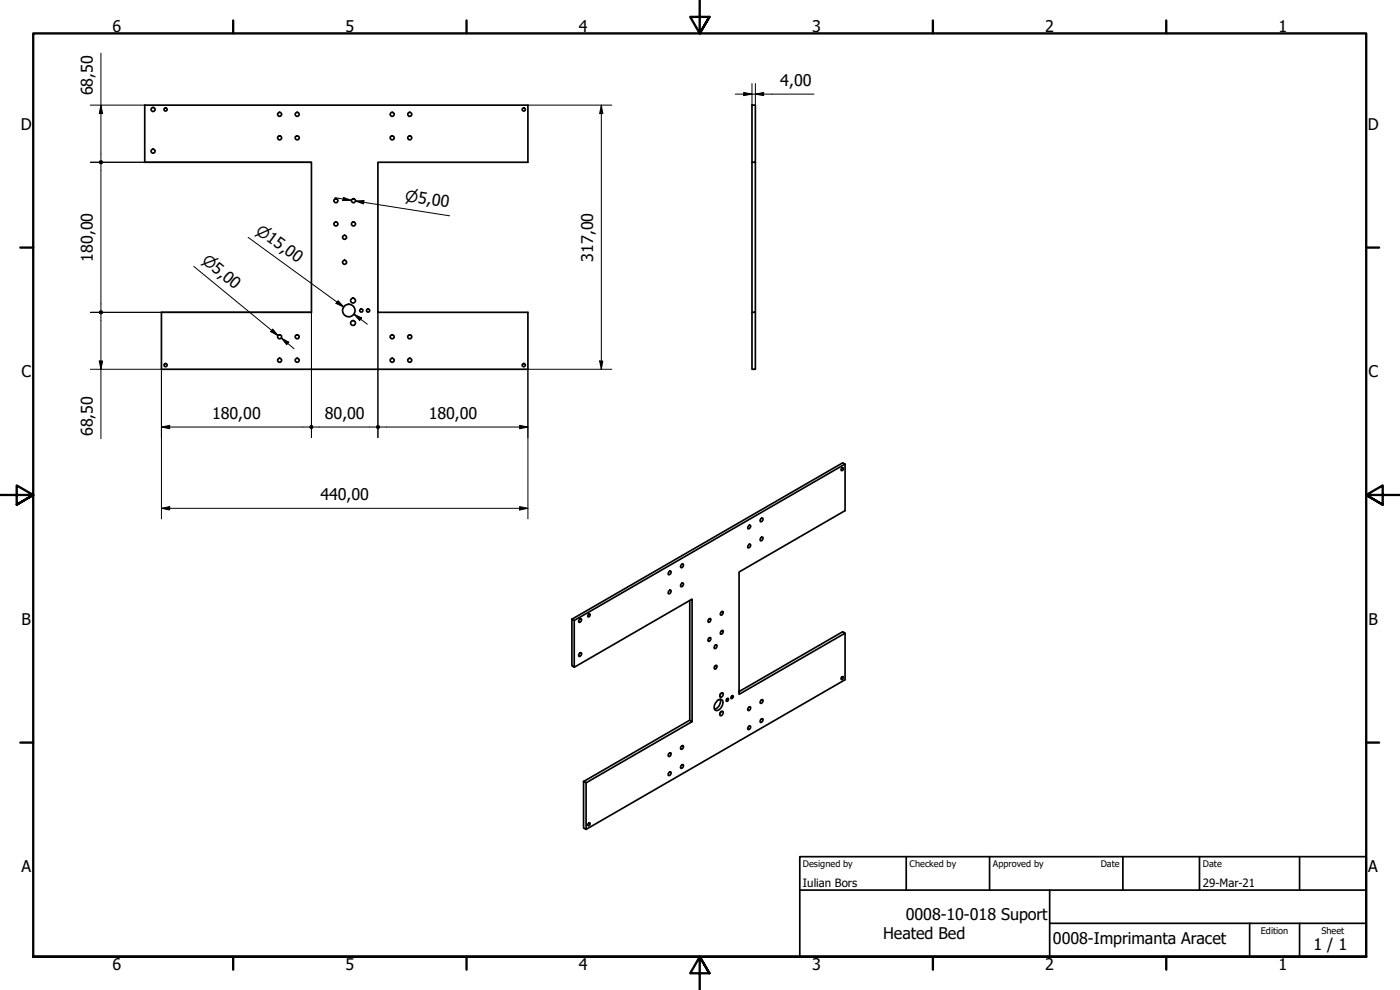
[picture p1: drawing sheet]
<svg xmlns="http://www.w3.org/2000/svg" width="420mm" height="297mm" viewBox="0 0 420 297" stroke-linecap="round" stroke-linejoin="round" font-family="sans-serif">
<!-- layer: Visible (ISO) -->
<g fill="none" stroke="#000" stroke-width=".51">
<path d="M43.4 31.5h115v17.2h-45v45h45v17.1h-109.9v-17.1h45v-45h-50.1zM225.7 31.5h1v17.2h-1zM225.7 48.7v45h1v-45M225.7 93.7v17.1h1v-17.1M253.6 139.2l-81.3 47M224.9 157.6l.1-.1a.58 .58 0 0 1 .2 .8 .58 .58 0 0 1-.8 .2v-.3zM228.2 155.8l.5-.4a.56 .56 0 0 1 .2 .8 .56 .56 0 0 1-.7 .2zM252.6 140.5l.3-.2a.43 .43 0 0 1 .1 .6 .43 .43 0 0 1-.6 .1zM200.8 171.6l.2-.2a.51 .51 0 0 1 .5 .5 .51 .51 0 0 1-.5 .5l-.5-.1zM200.8 177.3l.2-.2a.51 .51 0 0 1 .5 .5 .51 .51 0 0 1-.5 .5l-.5-.1zM204.3 175.3l.6-.4a.56 .56 0 0 1 .1 .8 .56 .56 0 0 1-.7 .2zM204.3 169.6l.6-.4a.56 .56 0 0 1 .1 .7 .56 .56 0 0 1-.7 .3z"/>
<path d="M224.9 163.3l.1-.1a.58 .58 0 0 1 .2 .8 .58 .58 0 0 1-.8 .3v-.4zM228.2 161.5l.5-.4a.56 .56 0 0 1 .2 .8 .56 .56 0 0 1-.7 .2zM171.6 185.8l.7 .4v14l-.7-.4zM171.6 185.8l81.3-46.9 .7 .3v14l-31.8 18.4v36.7l31.8-18.3-.7-.5-31.1 18M173.9 196l.3-.2a.58 .58 0 0 1 .2 .8 .58 .58 0 0 1-.7 .2zM174.1 185.7l.1-.1a.58 .58 0 0 1 .2 .8 .58 .58 0 0 1-.7 .2v-.4zM176.6 184.4l.3-.2a.43 .43 0 0 1 .1 .6 .43 .43 0 0 1-.6 .1zM207 180.2v35.9M212.7 185.8l.3-.2a.56 .56 0 0 1 .2 .7 .56 .56 0 0 1-.7 .2zM212.7 191.5l.3-.2a.56 .56 0 0 1 .2 .8 .56 .56 0 0 1-.7 .2zM214.6 199.8l.3-.2a.63 .63 0 0 1 .2 .8 .63 .63 0 0 1-.7 .3l-.1-.2zM214.6 193.7l.2-.2a.51 .51 0 0 1 .5 .5 .51 .51 0 0 1-.5 .5l-.4 .1-.1-.3z"/>
<path d="M216.6 189.2h.2a.59 .59 0 0 1 .1 .7 .59 .59 0 0 1-.7 .3l.1-.7zM216.6 183.5l.2-.1a.59 .59 0 0 1 .1 .8 .59 .59 0 0 1-.7 .3l.1-.7zM253.6 190v13.9l-77.7 44.9M172.3 200.2l35.4-20.4v36.7M215.3 210.2a1.01 1.01 0 0 1 1.5-.1 1.01 1.01 0 0 1 .1 1.4 1.81 1.81 0 0 1-2.3 1.5 2.22 2.22 0 0 1 .7-2.8zM216.2 209.8a2.67 2.67 0 0 1-1.8 3M216.2 208.3l.5-.4a.69 .69 0 0 1 .2 .9 .69 .69 0 0 1-.8 .3zM216.2 213.8l.5-.4a.69 .69 0 0 1 .2 .9 .69 .69 0 0 1-.8 .3zM216.3 208.1l-.3 .5M216.3 213.7l-.3 .3M218.1 209.7l.3-.2a.43 .43 0 0 1 .1 .6 .43 .43 0 0 1-.6 .1zM219.7 208.8l.1-.1a.43 .43 0 0 1 .1 .6 .43 .43 0 0 1-.6 .1z"/>
<path d="M224.7 212.3l.3-.2a.58 .58 0 0 1 .2 .7 .58 .58 0 0 1-.8 .3zM224.7 218l.3-.2a.58 .58 0 0 1 .2 .8 .58 .58 0 0 1-.8 .2zM228.2 216l.5-.4a.59 .59 0 0 1 .2 .8 .59 .59 0 0 1-.7 .2zM228.2 210.3l.5-.4a.59 .59 0 0 1 .2 .8 .59 .59 0 0 1-.7 .2zM252.6 203.2l.3-.2a.43 .43 0 0 1 .1 .6 .43 .43 0 0 1-.6 .1zM175.1 234.5l31.9-18.4 .7 .4-31.8 18.4zM175.1 234.5v14l.8 .3v-13.9M200.8 231.8l.4-.2a.61 .61 0 0 1 .1 .7 .61 .61 0 0 1-.8 .3zM200.8 226l.4-.1a.57 .57 0 0 1 .1 .7 .57 .57 0 0 1-.8 .2zM204.3 224.1l.6-.4a.59 .59 0 0 1 .1 .7 .59 .59 0 0 1-.7 .3zM204.3 229.8l.6-.4a.59 .59 0 0 1 .1 .8 .59 .59 0 0 1-.7 .2zM176.6 247.1l.3-.2a.43 .43 0 0 1 .1 .6 .43 .43 0 0 1-.6 .1z"/>
<circle cx="45.9" cy="32.8" r=".6"/>
<circle cx="49.7" cy="32.8" r=".48"/>
<circle cx="83.9" cy="34.3" r=".6"/>
<circle cx="89.2" cy="34.3" r=".6"/>
<circle cx="117.7" cy="34.3" r=".6"/>
<circle cx="123" cy="34.3" r=".6"/>
<circle cx="157.2" cy="32.8" r=".48"/>
<circle cx="45.9" cy="45.4" r=".6"/>
<circle cx="83.9" cy="41.4" r=".6"/>
<circle cx="89.2" cy="41.4" r=".6"/>
<circle cx="117.7" cy="41.4" r=".6"/>
<circle cx="123" cy="41.4" r=".6"/>
<circle cx="100.8" cy="67.2" r=".6"/>
<circle cx="100.8" cy="60.2" r=".6"/>
<circle cx="103.4" cy="71.2" r=".6"/>
<circle cx="103.4" cy="78.7" r=".6"/>
<circle cx="106.1" cy="60.2" r=".6"/>
<circle cx="106.1" cy="67.2" r=".6"/>
<circle cx="104.7" cy="93.2" r="1.87"/>
<circle cx="105.9" cy="96.9" r=".73"/>
<circle cx="105.9" cy="90.2" r=".73"/>
<circle cx="108.4" cy="93.2" r=".48"/>
<circle cx="110.5" cy="93.2" r=".48"/>
<circle cx="49.7" cy="109.6" r=".48"/>
<circle cx="83.9" cy="108.1" r=".6"/>
<circle cx="83.9" cy="101" r=".6"/>
<circle cx="89.2" cy="101" r=".6"/>
<circle cx="89.2" cy="108.1" r=".6"/>
<circle cx="117.7" cy="101" r=".6"/>
<circle cx="117.7" cy="108.1" r=".6"/>
<circle cx="123" cy="108.1" r=".6"/>
<circle cx="123" cy="101" r=".6"/>
<circle cx="157.2" cy="109.6" r=".48"/>
</g>
<!-- layer: Border (ISO) -->
<g fill="none" stroke="#000" stroke-width=".7">
<path d="M70 6.1v3.9M140 6.1v3.9M210 0v10l-2.9-4.9h5.8l-2.9 4.9 2.9-4.9M280 6.1v3.9M350 6.1v3.9M6.1 74.3h3.9M410 74.3h3.9M0 148.5h10l-5-2.8v5.7l5-2.9-5 2.9M420 148.5h-10l5-2.8v5.7l-5-2.9 5 2.9M6.1 222.8h3.9M410 222.8h3.9M10 287.1v-277.1h400v277.1h-400h400"/>
<path d="M70 287.1v3.8M140 287.1v3.8M212.9 292l-2.9-4.9 2.9 4.9h-5.8l2.9-4.9v9.9M280 287.1v3.8M350 287.1v3.8"/>
</g>
<!-- layer: Title (ISO) -->
<path d="M240 257h170v30.1h-170zM272 257v10.1M297 257v10.1M337 257v10.1M360 257v10.1M390 257v10.1M240 267.1h170M315 277h95M315 267.1v20M375 277v10.1M390 277v10.1" fill="none" stroke="#000" stroke-width=".51"/>
<!-- layer: Dimension (ISO) -->
<g fill="none" stroke="#000" stroke-width=".3">
<path d="M30.3 15.9v32.2M27.1 31.5h16.3M30.3 31.5l.5 2.6h-1zM158.4 31.5h25.2M180.5 31.5l.4 2.6h-.9zM180.5 31.5v79.3M220.7 28.2h23.6M223.2 27.7l2.5 .5-2.5 .5zM225.7 25.1v6.4M226.7 28.2l2.5-.5v1zM226.7 25.1v6.4M27.1 48.7h66.4"/>
<path d="M30.3 49.3v43.8M100.5 59.3l5 .8M103.1 59.2l2.4 .9-2.6 .1zM58.2 79.9l25.2 20.8-1.9-1.6M74.5 71.2l28.7 20.9-2-1.5M106.7 60.3l2.5-.1-.1 1zM109.2 60.7l-2.5-.4 28.2 4.5M27.1 93.7h66.4v37.6M30.3 94.3v37.3M81.9 98.7l1.5 2-2.2-1.2zM101.5 90.2l1.7 1.9-2.4-1.1zM106.2 94.3l2.3 1.1-.6 .8z"/>
<path d="M106.2 94.3l4 3M113.4 93.7v37.6M27.1 110.8h21.4v44.9M29.8 108.3h1l-.5 2.5zM84.5 101.5l2.2 1.2-.7 .7zM84.5 101.5l3.8 3.1M180 108.3h.9l-.4 2.5zM183.6 110.8h-25.2v44.9M48.5 128.1l2.4-.5v1zM48.5 128.1h44.3M94 128.1h18.8M114 128.1h44.4"/>
<path d="M156 127.6l2.4 .5-2.4 .5zM48.5 152.5l2.4-.5v1zM48.5 152.5h109.9M156 152l2.4 .5-2.4 .5z"/>
</g>
<g fill="#000">
<path d="M30.3 31.5l.5 2.6h-1z" fill-rule="evenodd"/>
<path d="M180.5 31.5l.4 2.6h-.9z" fill-rule="evenodd"/>
<path d="M223.2 27.7l2.5 .5-2.5 .5z" fill-rule="evenodd"/>
<path d="M226.7 28.2l2.5-.5v1z" fill-rule="evenodd"/>
<path d="M103.1 59.2l2.4 .9-2.6 .1z" fill-rule="evenodd"/>
<path d="M106.7 60.3l2.5-.1-.1 1z" fill-rule="evenodd"/>
<path d="M81.9 98.7l1.5 2-2.2-1.2z" fill-rule="evenodd"/>
<path d="M101.5 90.2l1.7 1.9-2.4-1.1z" fill-rule="evenodd"/>
<path d="M106.2 94.3l2.3 1.1-.6 .8z" fill-rule="evenodd"/>
<path d="M29.8 108.3h1l-.5 2.5z" fill-rule="evenodd"/>
<path d="M84.5 101.5l2.2 1.2-.7 .7z" fill-rule="evenodd"/>
<path d="M180 108.3h.9l-.4 2.5z" fill-rule="evenodd"/>
<path d="M48.5 128.1l2.4-.5v1z" fill-rule="evenodd"/>
<path d="M156 127.6l2.4 .5-2.4 .5z" fill-rule="evenodd"/>
<path d="M48.5 152.5l2.4-.5v1z" fill-rule="evenodd"/>
<path d="M156 152l2.4 .5-2.4 .5z" fill-rule="evenodd"/>
<circle cx="30.3" cy="48.7" r=".63"/>
<circle cx="30.3" cy="93.7" r=".63"/>
<circle cx="93.4" cy="128.1" r=".62"/>
<circle cx="93.5" cy="128.1" r=".61"/>
<circle cx="113.4" cy="128.1" r=".61"/>
<circle cx="113.5" cy="128.2" r=".62"/>
</g>
<g font-size="4.8">
<text x="33.7" y="9.6">6</text>
<text x="103.7" y="9.6">5</text>
<text x="173.7" y="9.6">4</text>
<text x="243.7" y="9.6">3</text>
<text x="313.7" y="9.6">2</text>
<text x="383.7" y="9.6">1</text>
<text x="27.9" y="28.6" transform="rotate(-90 27.9 28.6)">68,50</text>
<text x="234.2" y="25.8">4,00</text>
<text x="6.2" y="38.9">D</text>
<text x="410.5" y="38.9">D</text>
<text x="27.9" y="78.5" transform="rotate(-90 27.9 78.5)">180,00</text>
<text x="178.1" y="78.5" transform="rotate(-90 178.1 78.5)">317,00</text>
<text x="6.4" y="113.1">C</text>
<text x="410.7" y="113.1">C</text>
<text x="63.6" y="125.7">180,00</text>
<text x="97.5" y="125.7">80,00</text>
<text x="128.7" y="125.7">180,00</text>
<text x="27.9" y="130.9" transform="rotate(-90 27.9 130.9)">68,50</text>
<text x="96.1" y="150.1">440,00</text>
<text x="6.4" y="187.4">B</text>
<text x="410.7" y="187.4">B</text>
<text x="6.4" y="261.7">A</text>
<text x="410.7" y="261.7">A</text>
<text x="271.8" y="276">0008-10-018 Suport</text>
<text x="265" y="281.7">Heated Bed</text>
<text x="316" y="283.3">0008-Imprimanta Aracet</text>
<text x="394.2" y="285">1 / 1</text>
<text x="33.7" y="290.9">6</text>
<text x="103.7" y="290.9">5</text>
<text x="173.7" y="290.9">4</text>
<text x="243.7" y="290.9">3</text>
<text x="313.7" y="290.9">2</text>
<text x="383.7" y="290.9">1</text>
</g>
<g font-size="4.6">
<text x="121.4" y="60.2" transform="rotate(9 121.4 60.2)">⌀5,00</text>
<text x="76.5" y="69.8" transform="rotate(36 76.5 69.8)">⌀15,00</text>
<text x="60.3" y="78.6" transform="rotate(39 60.3 78.6)">⌀5,00</text>
</g>
<g font-size="3.4">
<text x="241" y="266">Iulian Bors</text>
<text x="361" y="266">29-Mar-21</text>
</g>
<g font-size="2.7">
<text x="241" y="260.1">Designed by</text>
<text x="273" y="260.1">Checked by</text>
<text x="298" y="260.1">Approved by</text>
<text x="330.3" y="260">Date</text>
<text x="361" y="260">Date</text>
<text x="378.4" y="280.1">Edition</text>
<text x="396.6" y="280.1">Sheet</text>
</g>
</svg>
